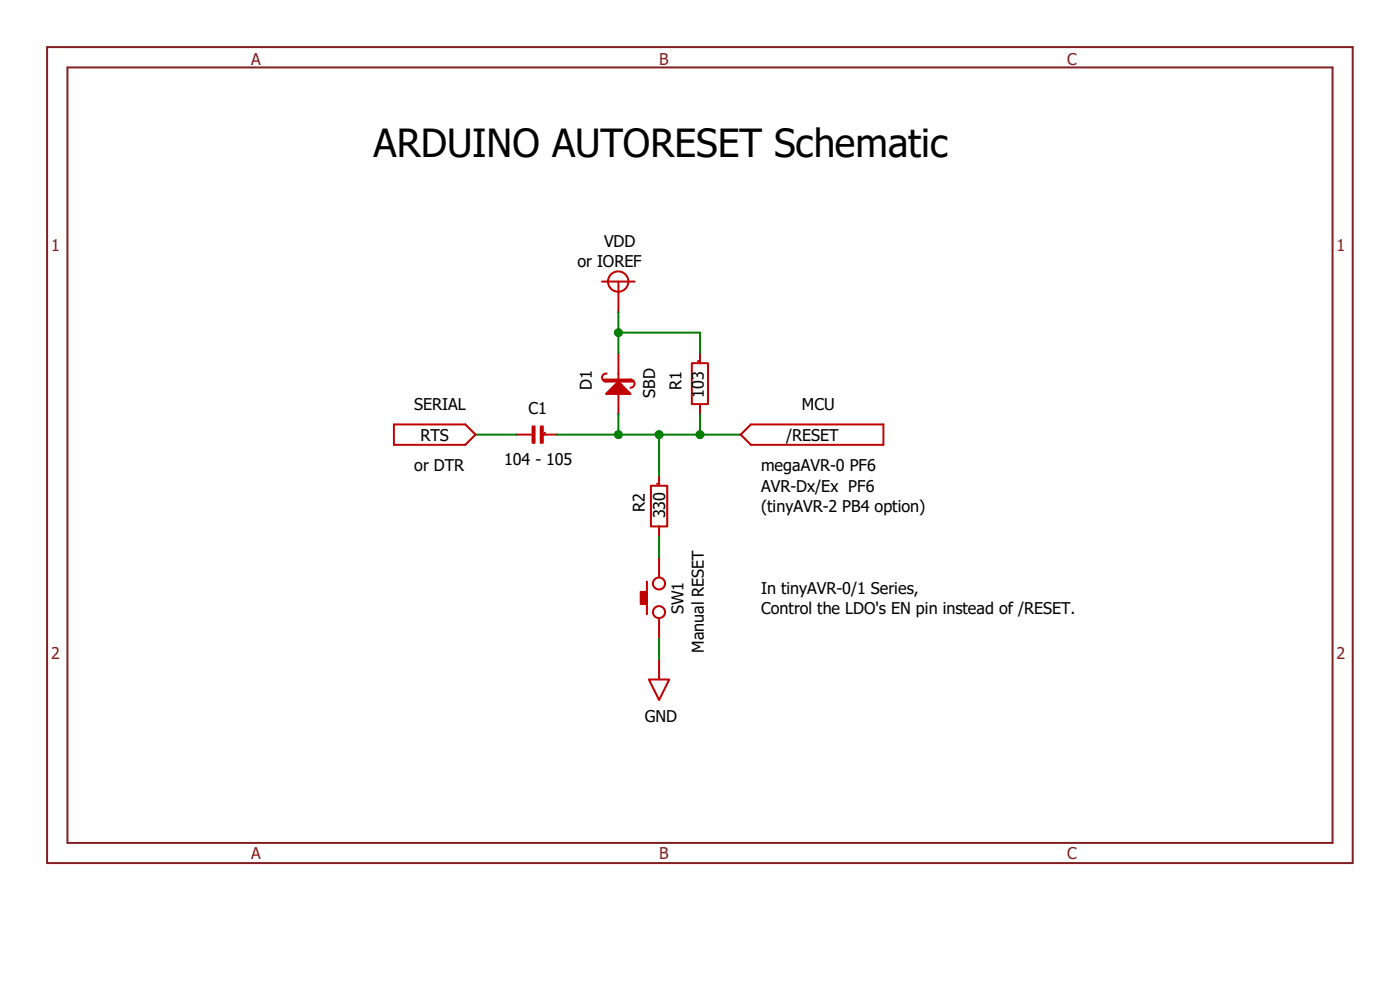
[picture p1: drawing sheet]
<svg xmlns="http://www.w3.org/2000/svg" width="297mm" height="210mm" viewBox="0 0 297 210" stroke-linecap="round" stroke-linejoin="round" font-family="sans-serif">
<path d="M10 10h277v173.1h-277zM14.3 14.3h268.4v164.5h-268.4z" fill="none" stroke="#802020" stroke-width=".42"/>
<g fill="none" stroke="#c00000" stroke-width=".42">
<path d="M127.7 59.7h6.9M131.2 59.7v6.6M128.7 79.3a.85 .85 0 0 0-1 .7 .85 .85 0 0 0 .9 .9M131.2 74.9v5.6M146.8 77h3.4v8.7h-3.4zM148 76.6h.5M148.5 74.9v2.1M83.6 90h15.1l2.2 2.2-2.2 2.2h-15.1zM109.5 92.2h3.5M115.1 92.2h3.1M115.6 91.8v.4M131.2 83.1v4.8"/>
<path d="M133.6 80.5a.87 .87 0 0 1 1 .8 .87 .87 0 0 1-.8 1M148.5 85.7v2.2M157.1 92.2l2.2-2.2h28.1v4.4h-28.1zM138.1 103h3.5v8.7h-3.5zM139.4 102.6h.4M139.8 100.9v2.1M139.8 111.7v2.2M139.8 118.2v4.3M137.2 123.4v6.9M139.8 131.2v4.3M139.8 139.8v4.3M137.7 144.1h4.3l-2.2 4.4z"/>
<circle cx="131.1" cy="59.7" r="2.16"/>
<circle cx="139.8" cy="129.9" r="1.28"/>
<circle cx="139.8" cy="123.8" r="1.28"/>
</g>
<g fill="#c00000" stroke="#c00000" stroke-width=".42">
<path d="M135.9 125.6h1.3v2.5h-1.3z"/>
<path d="M114.7 90.5h.4v3.4h-.4z"/>
<path d="M113 90.5h.4v3.4h-.4z"/>
<path d="M131.2 80.9l2.6 2.7h-5.2z"/>
<path d="M128.1 80.5h5.7l.4 .4h-5.6z"/>
</g>
<g fill="#008000" stroke="#008000" stroke-width=".21">
<circle cx="139.8" cy="92.2" r=".85"/>
<circle cx="131.2" cy="92.2" r=".85"/>
<circle cx="148.5" cy="92.2" r=".85"/>
<circle cx="131.2" cy="70.6" r=".85"/>
</g>
<path d="M131.2 70.6h17.3v4.3M131.2 66.3v8.6M100.9 92.2h8.6M118.2 92.2h38.9M131.2 87.9v4.3M139.8 92.2v8.7M148.5 87.9v4.3M139.8 113.9v4.3M139.8 135.5v4.3" fill="none" stroke="#008000" stroke-width=".42"/>
<text font-size="8.2" x="79.2" y="33.4">ARDUINO AUTORESET Schematic</text>
<g font-size="3.4" fill="#802020">
<text x="53.3" y="13.9">A</text>
<text x="139.8" y="13.9">B</text>
<text x="226.4" y="13.9">C</text>
<text x="10.8" y="53.3">1</text>
<text x="283.5" y="53.3">1</text>
<text x="10.8" y="139.8">2</text>
<text x="283.5" y="139.8">2</text>
<text x="53.3" y="182.2">A</text>
<text x="139.8" y="182.2">B</text>
<text x="226.4" y="182.2">C</text>
</g>
<g font-size="3.4">
<text x="128.1" y="52.3">VDD</text>
<text x="122.5" y="56.7">or IOREF</text>
<text x="125.6" y="82.7" transform="rotate(-90 125.6 82.7)">D1</text>
<text x="144.6" y="82.7" transform="rotate(-90 144.6 82.7)">R1</text>
<text x="87.9" y="87">SERIAL</text>
<text x="112.1" y="87.8">C1</text>
<text x="139" y="84.4" transform="rotate(-90 139 84.4)">SBD</text>
<text x="149.4" y="84.4" transform="rotate(-90 149.4 84.4)">103</text>
<text x="170.1" y="87">MCU</text>
<text x="89.2" y="93.5">RTS</text>
<text x="166.8" y="93.5">/RESET</text>
<text x="87.9" y="100">or DTR</text>
<text x="106.9" y="98.6">104 - 105</text>
<text x="161.5" y="100">megaAVR-0 PF6</text>
<text x="161.5" y="104.4">AVR-Dx/Ex PF6</text>
<text x="136.8" y="108.7" transform="rotate(-90 136.8 108.7)">R2</text>
<text x="141.1" y="109.9" transform="rotate(-90 141.1 109.9)">330</text>
<text x="161.5" y="108.7">(tinyAVR-2 PB4 option)</text>
<text x="161.5" y="126">In tinyAVR-0/1 Series,</text>
<text x="145" y="130.3" transform="rotate(-90 145 130.3)">SW1</text>
<text x="161.5" y="130.3">Control the LDO's EN pin instead of /RESET.</text>
<text x="149.4" y="138.5" transform="rotate(-90 149.4 138.5)">Manual RESET</text>
<text x="136.8" y="153.2">GND</text>
</g>
</svg>
